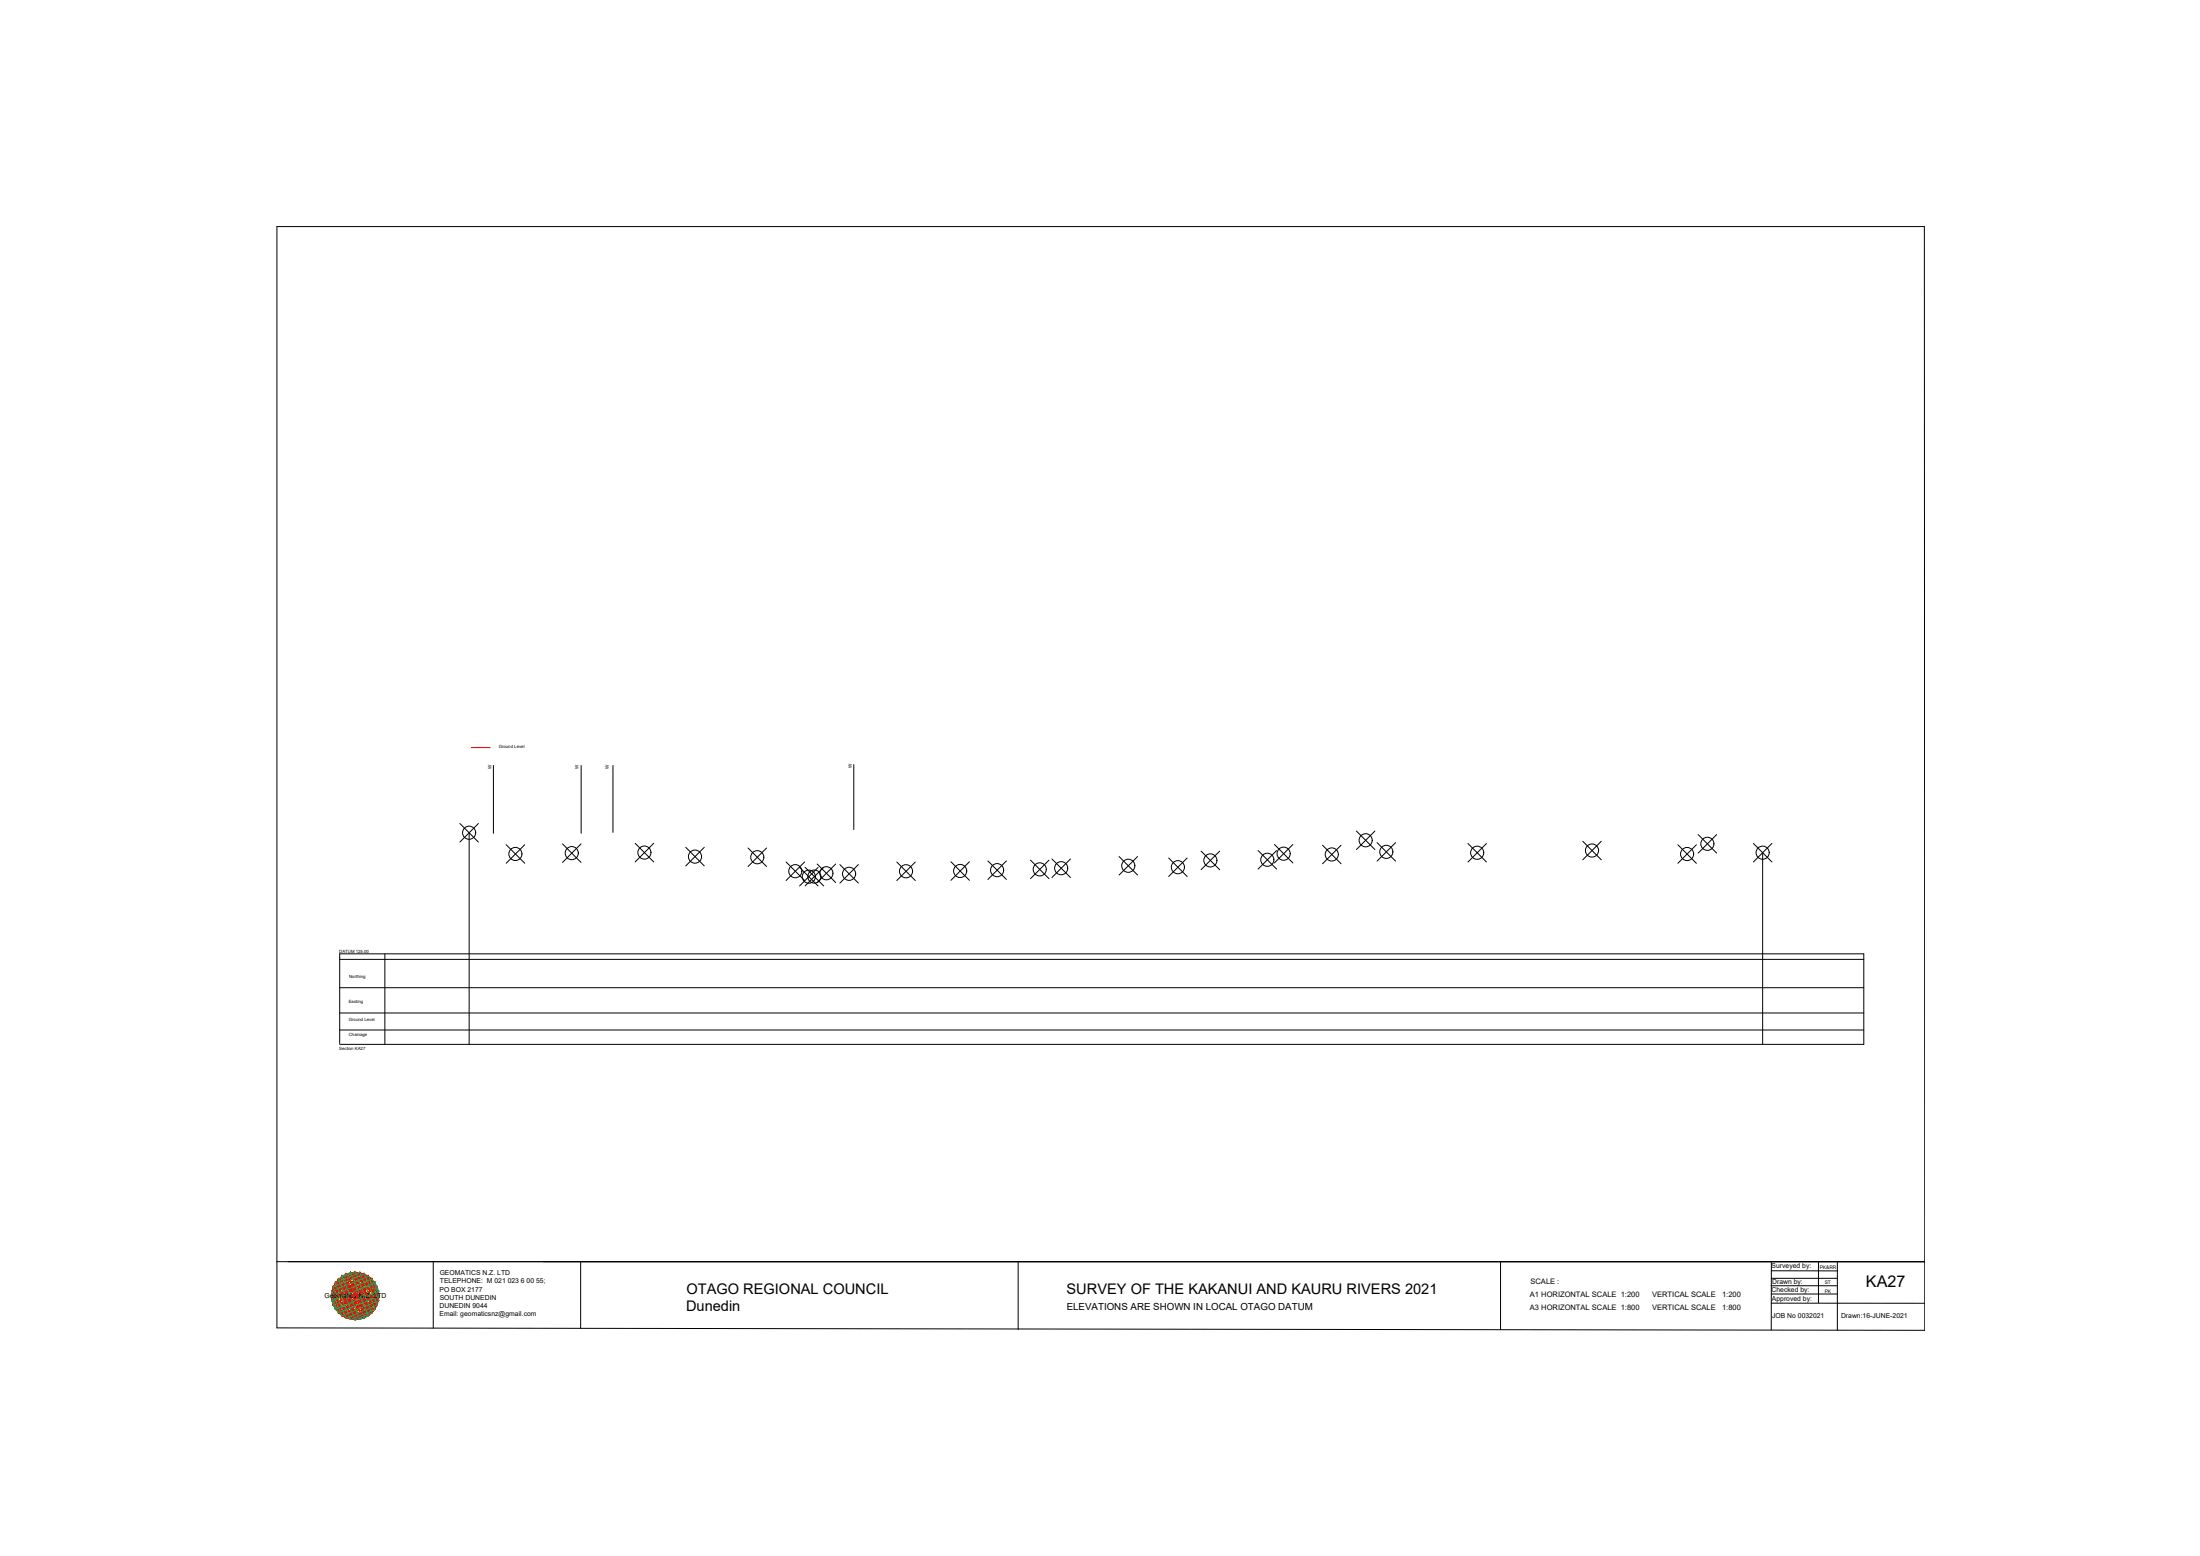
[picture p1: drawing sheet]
<svg xmlns="http://www.w3.org/2000/svg" width="420mm" height="297mm" viewBox="0 0 420 297" stroke-linecap="round" stroke-linejoin="round" font-family="sans-serif">
<!-- layer: 0 -->
<g fill="none" stroke="#000" stroke-width=".19">
<path d="M52.9 43.3h314.6l.1 210.7-314.7-.5zM87.8 157.2l3.6 3.6M89.6 159v40.4M91.4 157.2l-3.6 3.6M94.2 146.1v13M111 146.1v13M117.1 146.1v12.8M163.1 146v12.4M259 158.6l3.6 3.6M262.6 158.6l-3.6 3.6M324.3 159.3l3.6 3.6M327.9 159.3l-3.6 3.6"/>
<path d="M96.7 161.3l3.5 3.5M100.2 161.3l-3.5 3.5M107.4 161.1l3.6 3.5M111 161.1l-3.6 3.5M121.3 161l3.5 3.5M124.8 161l-3.5 3.5M131 161.8l3.5 3.5M134.5 161.8l-3.5 3.5M142.9 161.9l3.5 3.5M146.4 161.9l-3.5 3.5M150.1 164.5l3.6 3.6M152.7 165.6l3.5 3.5"/>
<path d="M153.7 164.5l-3.6 3.6M153.8 165.6l3.5 3.5M156.1 164.9l3.5 3.6M156.2 165.6l-3.5 3.5M157.3 165.6l-3.5 3.5M159.6 164.9l-3.5 3.6M160.4 165l3.5 3.6M163.9 165l-3.5 3.6M171.3 164.6l3.5 3.5M174.8 164.6l-3.5 3.5M181.6 164.5l3.5 3.6M185.1 164.5l-3.5 3.6"/>
<path d="M188.7 164.3l3.5 3.6M192.2 164.3l-3.5 3.6M196.8 164.2l3.5 3.5M200.3 164.2l-3.5 3.5M200.9 164l3.5 3.5M204.4 164l-3.5 3.5M213.7 163.5l3.6 3.5M217.3 163.5l-3.6 3.5M223.2 163.8l3.5 3.5M226.7 163.8l-3.5 3.5M229.4 162.5l3.5 3.5M232.9 162.5l-3.5 3.5"/>
<path d="M240.3 162.4l3.5 3.5M243.4 161.2l3.5 3.5M243.8 162.4l-3.5 3.5M246.9 161.2l-3.5 3.5M252.6 161.4l3.5 3.5M256.1 161.4l-3.5 3.5M263 160.9l3.5 3.5M266.5 160.9l-3.5 3.5M280.4 161l3.5 3.6M283.9 161l-3.5 3.6M302.3 160.6l3.5 3.5M305.8 160.6l-3.5 3.5"/>
<path d="M320.4 161.3l3.6 3.5M324 161.3l-3.6 3.5M334.9 161l3.5 3.5M336.6 162.8v36.6M338.4 161l-3.5 3.5M64.9 199.2v-17.1h291v17.3h-291M64.9 196.6h291M64.9 193.4h291M64.9 188.6h291M64.9 183.1h291M73.5 182.1v17.3M52.9 240.9h314.7"/>
<path d="M82.7 240.8v12.7M110.9 240.8v12.8M194.4 240.9v12.9M286.6 240.9v12.9M338.3 245.4h12.6M338.3 247h12.6M338.3 248.8h29.3M338.3 242.6h12.6M338.3 244h12.6M338.3 240.9v13M347.3 240.9v7.8M350.9 240.9v13"/>
<circle cx="89.6" cy="159" r="1.25"/>
<circle cx="98.4" cy="163" r="1.25"/>
<circle cx="109.2" cy="162.9" r="1.25"/>
<circle cx="123.1" cy="162.8" r="1.25"/>
<circle cx="132.7" cy="163.5" r="1.25"/>
<circle cx="144.6" cy="163.6" r="1.25"/>
<circle cx="151.9" cy="166.3" r="1.25"/>
<circle cx="154.5" cy="167.4" r="1.25"/>
<circle cx="155.5" cy="167.3" r="1.25"/>
<circle cx="157.8" cy="166.7" r="1.25"/>
<circle cx="162.2" cy="166.8" r="1.25"/>
<circle cx="173" cy="166.3" r="1.25"/>
<circle cx="183.4" cy="166.3" r="1.25"/>
<circle cx="190.4" cy="166.1" r="1.25"/>
<circle cx="198.6" cy="166" r="1.25"/>
<circle cx="202.7" cy="165.7" r="1.25"/>
<circle cx="215.5" cy="165.3" r="1.25"/>
<circle cx="225" cy="165.5" r="1.25"/>
<circle cx="231.2" cy="164.2" r="1.25"/>
<circle cx="242" cy="164.1" r="1.25"/>
<circle cx="245.1" cy="163" r="1.25"/>
<circle cx="254.3" cy="163.1" r="1.25"/>
<circle cx="260.8" cy="160.4" r="1.25"/>
<circle cx="264.8" cy="162.6" r="1.25"/>
<circle cx="282.1" cy="162.8" r="1.25"/>
<circle cx="304" cy="162.4" r="1.25"/>
<circle cx="322.2" cy="163" r="1.25"/>
<circle cx="326.1" cy="161.1" r="1.25"/>
<circle cx="336.6" cy="162.8" r="1.25"/>
</g>
<!-- layer: geo -->
<g fill="none" stroke="#545454" stroke-width=".19">
<path d="M63.3 247.4h9.1M63.4 246.5h8.9v1.8h-8.9zM63.6 245.7h8.5v3.5h-8.5zM63.6 245.7h.1M64 244.9h7.6v5h-7.6zM64.6 244.2h6.5v6.4h-6.5zM65.3 243.6h.1M65.3 243.6h5.1v7.6h-5.1zM66.1 243.2h3.5v8.4h-3.5zM67.8 242.8v9.2M68.7 251.9v-9h-1.8l.1 9h1.7M71.6 244.9h.1"/>
<path d="M72.3 246.5h.1"/>
</g>
<g fill="none" stroke="#ff0" stroke-width=".19">
<path d="M63.3 247.4l4.5-4.6 4.6 4.6-4.6 4.5-4.4-4.5M63.4 246.5l3.6-3.6 5.3 5.4-3.6 3.6zM64.6 250.6h.1M64.6 244.2l6.5 6.4M65.3 243.6l6.3 6.3-1.2 1.3-6.4-6.3zM66.1 243.2l6 6-2.5 2.4-6-5.9zM68.7 251.9h.1M68.7 242.9l3.6 3.6-5.3 5.4-3.6-3.6zM69.6 243.2l2.5 2.5-6 5.9-2.5-2.4zM70.4 243.6l1.2 1.3-6.3 6.3-1.3-1.3zM71.1 244.1h.1M71.1 244.2l-6.5 6.4"/>
<path d="M71.1 250.6h.1"/>
</g>
<g fill="none" stroke="#00b85c" stroke-width=".19">
<path d="M63.3 247.4l7.8-3.2 1.3 3.2-7.8 3.2zM63.4 246.5l7-2.9 1.9 4.7-7 2.9zM63.6 245.7l8.5 3.5M63.6 245.7l2.5 5.9M64 249.9l-.6-1.6 8.2-3.4 .7 1.6-8.2 3.4M64.6 244.2l3.2-1.4 3.3 7.8-3.3 1.4zM66.1 243.2l3.5 8.4M68.7 251.9l-3.4-8.3 1.7-.7 3.4 8.3-1.7 .7M68.7 242.9l2.9 7-4.6 2-3-7M68.7 242.9l-4.6 2M69.6 243.2l-3.5 8.4M69.6 243.2l2.5 6"/>
<path d="M69.6 243.2l-6 2.5M72.1 245.7l-8.5 3.5M72.1 249.2l-6 2.4"/>
</g>
<g fill="none" stroke="#f00" stroke-width=".19">
<path d="M63.3 247.4l.3 1.8M63.3 247.4l2.8 4.2M63.3 247.4l6.3 4.2M63.3 247.4l8.8 1.8M63.3 247.4h.1M63.4 248.3h.1M63.4 246.5h.1M63.4 246.5l8.9 1.8M63.4 246.5l.6 3.4M63.4 246.5l3.6 5.4M63.4 248.3l1.9 2.9M63.4 246.5l7 4.7"/>
<path d="M63.4 248.3l5.3 3.6M63.4 248.3l8.2 1.6M63.6 245.7l1 4.9M63.6 245.7l4.2 6.3M63.6 249.2l1 1.4M63.6 249.2l4.2 2.8M63.6 245.7l7.5 4.9M63.6 245.7l8.8 1.7M63.6 249.2l7.5 1.4M63.6 245.7l-.3 1.7M63.6 245.7h.1M63.7 249.2h.1"/>
<path d="M64 249.9h.1M64 244.9h.1M64 244.9l7.6 5M64 244.9l1.3 6.3M64 244.9l4.7 7M64 249.9l3 2M64 249.9l6.4 1.3M64 244.9l-.6 3.4M64.1 244.9l8.2 1.6M64.6 244.2h.1M64.6 244.2l1.5 7.4M64.6 244.2l5 7.4"/>
<path d="M64.6 244.2l7.5 5M64.6 250.6l1.5 1M64.6 244.2l-1 1.4M64.6 244.2l7.5 1.5M64.6 250.6l5 1M64.6 244.2l-1 5M64.7 250.6h.1M65.3 243.6h.1M65.3 251.2h.1M65.3 243.6l5.1 7.6M65.3 243.6l1.7 8.3M65.3 243.6l-1.9 2.9"/>
<path d="M65.3 251.2l3.4 .7M65.3 243.6l-1.3 6.3M65.3 243.6l7 4.7M65.3 243.6l6.3 1.3M66.1 243.2h.1M66.1 243.2l1.7 8.8M66.1 243.2l5 7.4M66.1 243.2l-1.5 1M66.1 243.2l6.3 4.2M66.1 243.2l-2.8 4.2M66.1 243.2l5 1M66.1 251.6l1.7 .4"/>
<path d="M66.1 243.2l-1.5 7.4M66.1 251.6h.1M67 242.9h.1M67 251.9h.1M67 242.9l1.7 9M67 242.9l4.6 7M67 242.9l-3 2M67 242.9l5.3 3.6M67 242.9l-3.6 5.4M67 242.9l3.4 .7M67 242.9l-1.7 8.3M67.8 242.9h.1"/>
<path d="M67.8 242.8l1.8 8.8M67.8 242.8l-1.7 .4M67.8 242.8l4.3 6.4M67.8 242.8l-4.2 2.9M67.8 242.8l4.3 2.9M67.8 242.8l-4.2 6.4M67.8 242.8l1.8 .4M67.8 242.8l-1.7 8.8M67.9 251.9h.1M68.7 251.9h.1M68.7 242.9h.1M68.7 242.9l-1.7 9"/>
<path d="M68.7 242.9l1.7 8.3M68.7 242.9l-3.4 .7M68.7 242.9l3.6 5.4M68.7 242.9l-5.3 3.6M68.7 242.9l2.9 2M68.7 242.9l-4.7 7M69.5 243.2h.1M69.6 243.2l1.5 7.4M69.6 243.2l-5 1M69.6 251.6l-1.8 .4M69.6 243.2l2.8 4.2M69.6 243.2l-6.3 4.2"/>
<path d="M69.6 243.2l1.5 1M69.6 243.2l-5 7.4M69.6 243.2l-1.8 8.8M69.6 251.6h.1M70.4 251.2h.1M70.4 243.6h.1M70.4 243.6l-5.1 7.6M70.4 243.6l1.2 6.3M70.4 243.6l-6.4 1.3M70.4 251.2l-3.4 .7M70.4 243.6l1.9 2.9M70.4 243.6l-7 4.7"/>
<path d="M70.4 243.6l-1.7 8.3M71 244.2h.1M71.1 244.2l1 5M71.1 244.2l-7.5 1.5M71.1 250.6l-5 1M71.1 244.2l1 1.5M71.1 244.2l-7.5 5M71.1 250.6l-1.5 1M71.1 244.2l-5 7.4M71.1 244.2l-1.5 7.4M71.1 250.6h.1M71.6 244.9h.1"/>
<path d="M71.6 249.9h.1M71.6 244.9l-7.6 5M71.6 244.9l.7 3.4M71.6 244.9l-8.2 1.6M71.6 249.9l-6.3 1.3M71.6 249.9l-2.9 2M71.6 244.9l-4.6 7M71.6 244.9l-1.2 6.3M72 245.6h.1M72.1 249.1h.1M72.1 245.7l.3 1.7M72.1 245.7l-8.8 1.7"/>
<path d="M72.1 249.2l-7.5 1.4M72.1 249.2l-4.3 2.8M72.1 245.7l-7.5 4.9M72.1 245.6l-4.3 6.4M72.1 249.2l-1 1.4M72.1 245.7l-1 4.9M72.3 246.5h.1M72.3 248.3h.1M72.3 246.5l-8.9 1.8M72.3 248.3l-8.3 1.6M72.3 246.5l-7 4.7M72.3 248.3l-5.3 3.6"/>
<path d="M72.3 246.5l-3.6 5.4M72.3 248.3l-1.9 2.9M72.3 246.5l-.7 3.4M72.4 247.4h.1M72.4 247.4l-.3 1.8M72.4 247.4l-8.8 1.8M72.4 247.4l-6.3 4.2M72.4 247.4l-2.8 4.2"/>
</g>
<!-- layer: 0 -->
<path d="M90 142.7h3.6" fill="none" stroke="#f00" stroke-width=".19"/>
<text font-size="3.1" x="356.4" y="245.7">KA27</text>
<g font-size="2.8">
<text x="131" y="250.3">Dunedin</text>
<text x="131.1" y="247">OTAGO REGIONAL COUNCIL</text>
<text x="203.7" y="247">SURVEY OF THE KAKANUI AND KAURU RIVERS 2021</text>
</g>
<text font-size="1.9" x="203.7" y="250.1">ELEVATIONS ARE SHOWN IN LOCAL OTAGO DATUM</text>
<g font-size="1.4">
<text x="292.3" y="245.2">SCALE :</text>
<text x="292.2" y="247.6">A1 HORIZONTAL SCALE 1:200</text>
<text x="292.2" y="250">A3 HORIZONTAL SCALE 1:800</text>
<text x="315.5" y="247.6">VERTICAL SCALE</text>
<text x="315.5" y="250">VERTICAL SCALE</text>
<text x="328.9" y="247.6">1:200</text>
<text x="328.9" y="250">1:800</text>
</g>
<g font-size="1.3">
<text x="84" y="243.4">GEOMATICS N.Z. LTD</text>
<text x="84" y="245">TELEPHONE: M 021 023 6 00 55;</text>
<text x="338.3" y="242.1">Surveyed by:</text>
<text x="338.5" y="245.1">Drawn by:</text>
<text x="62" y="247.8">Geomatics N.Z. LTD</text>
<text x="83.9" y="246.6">PO BOX 2177</text>
<text x="83.9" y="249.7">DUNEDIN 9044</text>
<text x="83.9" y="251.3">Email: geomaticsnz@gmail.com</text>
<text x="84" y="248.1">SOUTH DUNEDIN</text>
<text x="338.3" y="246.6">Checked by:</text>
<text x="338.4" y="248.3">Approved by:</text>
<text x="338.4" y="251.7">JOB No 0032021</text>
<text x="351.6" y="251.7">Drawn:16-JUNE-2021</text>
</g>
<g font-size=".9">
<text x="93.9" y="146.8" transform="rotate(-90 93.9 146.8)">W</text>
<text x="110.5" y="146.8" transform="rotate(-90 110.5 146.8)">W</text>
<text x="116.3" y="146.8" transform="rotate(-90 116.3 146.8)">W</text>
<text x="162.7" y="146.7" transform="rotate(-90 162.7 146.7)">W</text>
<text x="347.5" y="242.2">PK&amp;RR</text>
<text x="348.5" y="245">ST</text>
<text x="348.5" y="246.8">PK</text>
</g>
<g font-size=".8">
<text x="95.2" y="142.7">Ground Level</text>
<text x="64.8" y="181.9">DATUM 125.00</text>
<text x="66.6" y="191.4">Easting</text>
<text x="66.7" y="186.6">Northing</text>
<text x="66.6" y="194.9">Ground Level</text>
<text x="66.6" y="197.8">Chainage</text>
<text x="64.8" y="200.5">Section KA27</text>
</g>
</svg>
